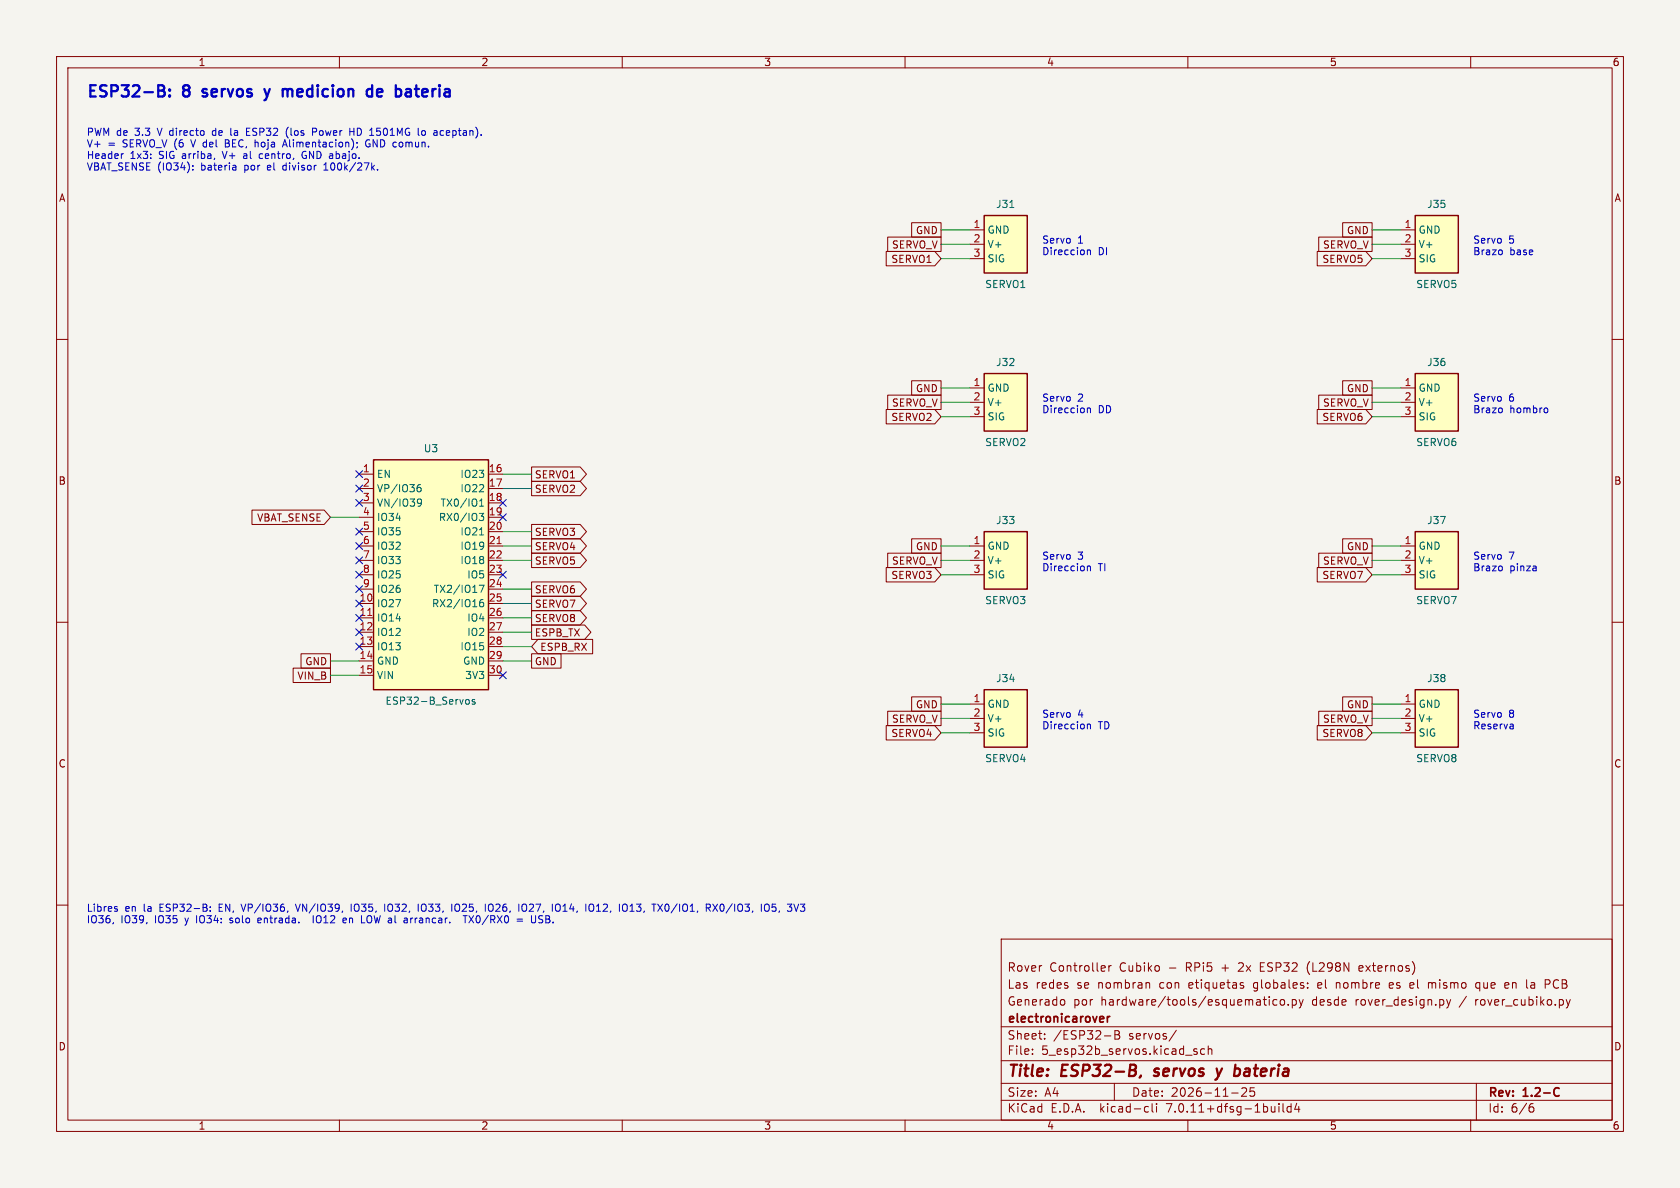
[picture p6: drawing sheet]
(kicad_sch (version 20230121) (generator eeschema)
 (paper "A4")
 (title_block (title "ESP32-B, servos y bateria") (date "2026-11-25") (rev "1.2-C") (company "electronicarover")
  (comment 3 "Rover Controller Cubiko - RPi5 + 2x ESP32 (L298N externos)")
  (comment 1 "Generado por hardware/tools/esquematico.py desde rover_design.py / rover_cubiko.py")
  (comment 2 "Las redes se nombran con etiquetas globales: el nombre es el mismo que en la PCB"))
 (lib_symbols
  (symbol "rover:ESP32_DevKitV1_30P" (in_bom yes) (on_board yes)
    (property "Reference" "U" (at 0 21.59 0) (effects (font (size 1.27 1.27))))
    (property "Value" "ESP32_DevKitV1_30P" (at 0 -21.59 0) (effects (font (size 1.27 1.27))))
    (property "Footprint" "rover:ESP32_DevKitV1_30P_DualPitch" (at 0 0 0) (effects (font (size 1.27 1.27)) hide))
    (property "Datasheet" "" (at 0 0 0) (effects (font (size 1.27 1.27)) hide))
    (property "Description" "ESP32 DevKit V1 (DOIT) 30 pines" (at 0 0 0) (effects (font (size 1.27 1.27)) hide))
    (symbol "ESP32_DevKitV1_30P_0_1"
    (rectangle (start -10.16 20.32) (end 10.16 -20.32) (stroke (width 0.254) (type default)) (fill (type background))))
    (symbol "ESP32_DevKitV1_30P_1_1"
    (pin passive line (at -12.7 17.78 0) (length 2.54) (name "EN" (effects (font (size 1.27 1.27)))) (number "1" (effects (font (size 1.27 1.27)))))
    (pin passive line (at -12.7 15.24 0) (length 2.54) (name "VP/IO36" (effects (font (size 1.27 1.27)))) (number "2" (effects (font (size 1.27 1.27)))))
    (pin passive line (at -12.7 12.7 0) (length 2.54) (name "VN/IO39" (effects (font (size 1.27 1.27)))) (number "3" (effects (font (size 1.27 1.27)))))
    (pin passive line (at -12.7 10.16 0) (length 2.54) (name "IO34" (effects (font (size 1.27 1.27)))) (number "4" (effects (font (size 1.27 1.27)))))
    (pin passive line (at -12.7 7.62 0) (length 2.54) (name "IO35" (effects (font (size 1.27 1.27)))) (number "5" (effects (font (size 1.27 1.27)))))
    (pin passive line (at -12.7 5.08 0) (length 2.54) (name "IO32" (effects (font (size 1.27 1.27)))) (number "6" (effects (font (size 1.27 1.27)))))
    (pin passive line (at -12.7 2.54 0) (length 2.54) (name "IO33" (effects (font (size 1.27 1.27)))) (number "7" (effects (font (size 1.27 1.27)))))
    (pin passive line (at -12.7 0 0) (length 2.54) (name "IO25" (effects (font (size 1.27 1.27)))) (number "8" (effects (font (size 1.27 1.27)))))
    (pin passive line (at -12.7 -2.54 0) (length 2.54) (name "IO26" (effects (font (size 1.27 1.27)))) (number "9" (effects (font (size 1.27 1.27)))))
    (pin passive line (at -12.7 -5.08 0) (length 2.54) (name "IO27" (effects (font (size 1.27 1.27)))) (number "10" (effects (font (size 1.27 1.27)))))
    (pin passive line (at -12.7 -7.62 0) (length 2.54) (name "IO14" (effects (font (size 1.27 1.27)))) (number "11" (effects (font (size 1.27 1.27)))))
    (pin passive line (at -12.7 -10.16 0) (length 2.54) (name "IO12" (effects (font (size 1.27 1.27)))) (number "12" (effects (font (size 1.27 1.27)))))
    (pin passive line (at -12.7 -12.7 0) (length 2.54) (name "IO13" (effects (font (size 1.27 1.27)))) (number "13" (effects (font (size 1.27 1.27)))))
    (pin passive line (at -12.7 -15.24 0) (length 2.54) (name "GND" (effects (font (size 1.27 1.27)))) (number "14" (effects (font (size 1.27 1.27)))))
    (pin passive line (at -12.7 -17.78 0) (length 2.54) (name "VIN" (effects (font (size 1.27 1.27)))) (number "15" (effects (font (size 1.27 1.27)))))
    (pin passive line (at 12.7 17.78 180) (length 2.54) (name "IO23" (effects (font (size 1.27 1.27)))) (number "16" (effects (font (size 1.27 1.27)))))
    (pin passive line (at 12.7 15.24 180) (length 2.54) (name "IO22" (effects (font (size 1.27 1.27)))) (number "17" (effects (font (size 1.27 1.27)))))
    (pin passive line (at 12.7 12.7 180) (length 2.54) (name "TX0/IO1" (effects (font (size 1.27 1.27)))) (number "18" (effects (font (size 1.27 1.27)))))
    (pin passive line (at 12.7 10.16 180) (length 2.54) (name "RX0/IO3" (effects (font (size 1.27 1.27)))) (number "19" (effects (font (size 1.27 1.27)))))
    (pin passive line (at 12.7 7.62 180) (length 2.54) (name "IO21" (effects (font (size 1.27 1.27)))) (number "20" (effects (font (size 1.27 1.27)))))
    (pin passive line (at 12.7 5.08 180) (length 2.54) (name "IO19" (effects (font (size 1.27 1.27)))) (number "21" (effects (font (size 1.27 1.27)))))
    (pin passive line (at 12.7 2.54 180) (length 2.54) (name "IO18" (effects (font (size 1.27 1.27)))) (number "22" (effects (font (size 1.27 1.27)))))
    (pin passive line (at 12.7 0 180) (length 2.54) (name "IO5" (effects (font (size 1.27 1.27)))) (number "23" (effects (font (size 1.27 1.27)))))
    (pin passive line (at 12.7 -2.54 180) (length 2.54) (name "TX2/IO17" (effects (font (size 1.27 1.27)))) (number "24" (effects (font (size 1.27 1.27)))))
    (pin passive line (at 12.7 -5.08 180) (length 2.54) (name "RX2/IO16" (effects (font (size 1.27 1.27)))) (number "25" (effects (font (size 1.27 1.27)))))
    (pin passive line (at 12.7 -7.62 180) (length 2.54) (name "IO4" (effects (font (size 1.27 1.27)))) (number "26" (effects (font (size 1.27 1.27)))))
    (pin passive line (at 12.7 -10.16 180) (length 2.54) (name "IO2" (effects (font (size 1.27 1.27)))) (number "27" (effects (font (size 1.27 1.27)))))
    (pin passive line (at 12.7 -12.7 180) (length 2.54) (name "IO15" (effects (font (size 1.27 1.27)))) (number "28" (effects (font (size 1.27 1.27)))))
    (pin passive line (at 12.7 -15.24 180) (length 2.54) (name "GND" (effects (font (size 1.27 1.27)))) (number "29" (effects (font (size 1.27 1.27)))))
    (pin passive line (at 12.7 -17.78 180) (length 2.54) (name "3V3" (effects (font (size 1.27 1.27)))) (number "30" (effects (font (size 1.27 1.27)))))))
  (symbol "rover:Servo_Header" (in_bom yes) (on_board yes)
    (property "Reference" "J" (at 0 6.35 0) (effects (font (size 1.27 1.27))))
    (property "Value" "Servo_Header" (at 0 -6.35 0) (effects (font (size 1.27 1.27))))
    (property "Footprint" "" (at 0 0 0) (effects (font (size 1.27 1.27)) hide))
    (property "Datasheet" "" (at 0 0 0) (effects (font (size 1.27 1.27)) hide))
    (property "Description" "Servo 3 pines" (at 0 0 0) (effects (font (size 1.27 1.27)) hide))
    (symbol "Servo_Header_0_1"
    (rectangle (start -3.81 5.08) (end 3.81 -5.08) (stroke (width 0.254) (type default)) (fill (type background))))
    (symbol "Servo_Header_1_1"
    (pin passive line (at -6.35 2.54 0) (length 2.54) (name "GND" (effects (font (size 1.27 1.27)))) (number "1" (effects (font (size 1.27 1.27)))))
    (pin passive line (at -6.35 0 0) (length 2.54) (name "V+" (effects (font (size 1.27 1.27)))) (number "2" (effects (font (size 1.27 1.27)))))
    (pin passive line (at -6.35 -2.54 0) (length 2.54) (name "SIG" (effects (font (size 1.27 1.27)))) (number "3" (effects (font (size 1.27 1.27))))))))
 (symbol (lib_id "rover:ESP32_DevKitV1_30P") (at 76.2 101.6 0) (unit 1) (in_bom yes) (on_board yes) (dnp no)
  (property "Reference" "U3" (at 76.2 80.01 0) (effects (font (size 1.27 1.27)) (justify bottom)))
  (property "Value" "ESP32-B_Servos" (at 76.2 123.19 0) (effects (font (size 1.27 1.27)) (justify top)))
  (property "Footprint" "rover:ESP32_DevKitV1_30P_DualPitch" (at 76.2 101.6 0) (effects (font (size 1.27 1.27)) hide))
  (property "Datasheet" "~" (at 76.2 101.6 0) (effects (font (size 1.27 1.27)) hide))
  (property "Descripcion" "ESP32 DevKit V1 30 pines sobre 2x header hembra 1x15" (at 76.2 101.6 0) (effects (font (size 1.27 1.27)) hide))
  (property "MPN" "ESP32 DevKit V1 + 2x header hembra 1x15" (at 76.2 101.6 0) (effects (font (size 1.27 1.27)) hide)) (pin "1") (pin "2") (pin "3") (pin "4") (pin "5") (pin "6") (pin "7") (pin "8") (pin "9") (pin "10") (pin "11") (pin "12") (pin "13") (pin "14") (pin "15") (pin "16") (pin "17") (pin "18") (pin "19") (pin "20") (pin "21") (pin "22") (pin "23") (pin "24") (pin "25") (pin "26") (pin "27") (pin "28") (pin "29") (pin "30"))
 (no_connect (at 63.5 83.82))
 (no_connect (at 63.5 86.36))
 (no_connect (at 63.5 88.9))
 (global_label "VBAT_SENSE" (shape input) (at 58.42 91.44 180) (fields_autoplaced) (effects (font (size 1.27 1.27)) (justify right))
  (property "Intersheetrefs" "${INTERSHEET_REFS}" (at 58.42 91.44 0) (effects (font (size 1.27 1.27)) (justify right) hide)))
 (no_connect (at 63.5 93.98))
 (no_connect (at 63.5 96.52))
 (no_connect (at 63.5 99.06))
 (no_connect (at 63.5 101.6))
 (no_connect (at 63.5 104.14))
 (no_connect (at 63.5 106.68))
 (no_connect (at 63.5 109.22))
 (no_connect (at 63.5 111.76))
 (no_connect (at 63.5 114.3))
 (global_label "GND" (shape passive) (at 58.42 116.84 180) (fields_autoplaced) (effects (font (size 1.27 1.27)) (justify right))
  (property "Intersheetrefs" "${INTERSHEET_REFS}" (at 58.42 116.84 0) (effects (font (size 1.27 1.27)) (justify right) hide)))
 (global_label "VIN_B" (shape passive) (at 58.42 119.38 180) (fields_autoplaced) (effects (font (size 1.27 1.27)) (justify right))
  (property "Intersheetrefs" "${INTERSHEET_REFS}" (at 58.42 119.38 0) (effects (font (size 1.27 1.27)) (justify right) hide)))
 (global_label "SERVO1" (shape output) (at 93.98 83.82 0) (fields_autoplaced) (effects (font (size 1.27 1.27)) (justify left))
  (property "Intersheetrefs" "${INTERSHEET_REFS}" (at 93.98 83.82 0) (effects (font (size 1.27 1.27)) (justify left) hide)))
 (global_label "SERVO2" (shape output) (at 93.98 86.36 0) (fields_autoplaced) (effects (font (size 1.27 1.27)) (justify left))
  (property "Intersheetrefs" "${INTERSHEET_REFS}" (at 93.98 86.36 0) (effects (font (size 1.27 1.27)) (justify left) hide)))
 (no_connect (at 88.9 88.9))
 (no_connect (at 88.9 91.44))
 (global_label "SERVO3" (shape output) (at 93.98 93.98 0) (fields_autoplaced) (effects (font (size 1.27 1.27)) (justify left))
  (property "Intersheetrefs" "${INTERSHEET_REFS}" (at 93.98 93.98 0) (effects (font (size 1.27 1.27)) (justify left) hide)))
 (global_label "SERVO4" (shape output) (at 93.98 96.52 0) (fields_autoplaced) (effects (font (size 1.27 1.27)) (justify left))
  (property "Intersheetrefs" "${INTERSHEET_REFS}" (at 93.98 96.52 0) (effects (font (size 1.27 1.27)) (justify left) hide)))
 (global_label "SERVO5" (shape output) (at 93.98 99.06 0) (fields_autoplaced) (effects (font (size 1.27 1.27)) (justify left))
  (property "Intersheetrefs" "${INTERSHEET_REFS}" (at 93.98 99.06 0) (effects (font (size 1.27 1.27)) (justify left) hide)))
 (no_connect (at 88.9 101.6))
 (global_label "SERVO6" (shape output) (at 93.98 104.14 0) (fields_autoplaced) (effects (font (size 1.27 1.27)) (justify left))
  (property "Intersheetrefs" "${INTERSHEET_REFS}" (at 93.98 104.14 0) (effects (font (size 1.27 1.27)) (justify left) hide)))
 (global_label "SERVO7" (shape output) (at 93.98 106.68 0) (fields_autoplaced) (effects (font (size 1.27 1.27)) (justify left))
  (property "Intersheetrefs" "${INTERSHEET_REFS}" (at 93.98 106.68 0) (effects (font (size 1.27 1.27)) (justify left) hide)))
 (global_label "SERVO8" (shape output) (at 93.98 109.22 0) (fields_autoplaced) (effects (font (size 1.27 1.27)) (justify left))
  (property "Intersheetrefs" "${INTERSHEET_REFS}" (at 93.98 109.22 0) (effects (font (size 1.27 1.27)) (justify left) hide)))
 (global_label "ESPB_TX" (shape output) (at 93.98 111.76 0) (fields_autoplaced) (effects (font (size 1.27 1.27)) (justify left))
  (property "Intersheetrefs" "${INTERSHEET_REFS}" (at 93.98 111.76 0) (effects (font (size 1.27 1.27)) (justify left) hide)))
 (global_label "ESPB_RX" (shape input) (at 93.98 114.3 0) (fields_autoplaced) (effects (font (size 1.27 1.27)) (justify left))
  (property "Intersheetrefs" "${INTERSHEET_REFS}" (at 93.98 114.3 0) (effects (font (size 1.27 1.27)) (justify left) hide)))
 (global_label "GND" (shape passive) (at 93.98 116.84 0) (fields_autoplaced) (effects (font (size 1.27 1.27)) (justify left))
  (property "Intersheetrefs" "${INTERSHEET_REFS}" (at 93.98 116.84 0) (effects (font (size 1.27 1.27)) (justify left) hide)))
 (no_connect (at 88.9 119.38))
 (symbol (lib_id "rover:Servo_Header") (at 177.8 43.18 0) (unit 1) (in_bom yes) (on_board yes) (dnp no)
  (property "Reference" "J31" (at 177.8 36.83 0) (effects (font (size 1.27 1.27)) (justify bottom)))
  (property "Value" "SERVO1" (at 177.8 49.53 0) (effects (font (size 1.27 1.27)) (justify top)))
  (property "Footprint" "rover:Servo_Header_1x03" (at 177.8 43.18 0) (effects (font (size 1.27 1.27)) hide))
  (property "Datasheet" "~" (at 177.8 43.18 0) (effects (font (size 1.27 1.27)) hide))
  (property "Descripcion" "Servo 1 - Direccion DI (SIG arriba, GND abajo)" (at 177.8 43.18 0) (effects (font (size 1.27 1.27)) hide))
  (property "MPN" "Header macho 1x3 2.54mm" (at 177.8 43.18 0) (effects (font (size 1.27 1.27)) hide)) (pin "1") (pin "2") (pin "3"))
 (global_label "GND" (shape passive) (at 166.37 40.64 180) (fields_autoplaced) (effects (font (size 1.27 1.27)) (justify right))
  (property "Intersheetrefs" "${INTERSHEET_REFS}" (at 166.37 40.64 0) (effects (font (size 1.27 1.27)) (justify right) hide)))
 (global_label "SERVO_V" (shape passive) (at 166.37 43.18 180) (fields_autoplaced) (effects (font (size 1.27 1.27)) (justify right))
  (property "Intersheetrefs" "${INTERSHEET_REFS}" (at 166.37 43.18 0) (effects (font (size 1.27 1.27)) (justify right) hide)))
 (global_label "SERVO1" (shape input) (at 166.37 45.72 180) (fields_autoplaced) (effects (font (size 1.27 1.27)) (justify right))
  (property "Intersheetrefs" "${INTERSHEET_REFS}" (at 166.37 45.72 0) (effects (font (size 1.27 1.27)) (justify right) hide)))
 (text "Servo 1\nDireccion DI" (at 184.15 41.91 0) (effects (font (size 1.27 1.27)) (justify left top)))
 (symbol (lib_id "rover:Servo_Header") (at 177.8 71.12 0) (unit 1) (in_bom yes) (on_board yes) (dnp no)
  (property "Reference" "J32" (at 177.8 64.77 0) (effects (font (size 1.27 1.27)) (justify bottom)))
  (property "Value" "SERVO2" (at 177.8 77.47 0) (effects (font (size 1.27 1.27)) (justify top)))
  (property "Footprint" "rover:Servo_Header_1x03" (at 177.8 71.12 0) (effects (font (size 1.27 1.27)) hide))
  (property "Datasheet" "~" (at 177.8 71.12 0) (effects (font (size 1.27 1.27)) hide))
  (property "Descripcion" "Servo 2 - Direccion DD (SIG arriba, GND abajo)" (at 177.8 71.12 0) (effects (font (size 1.27 1.27)) hide))
  (property "MPN" "Header macho 1x3 2.54mm" (at 177.8 71.12 0) (effects (font (size 1.27 1.27)) hide)) (pin "1") (pin "2") (pin "3"))
 (global_label "GND" (shape passive) (at 166.37 68.58 180) (fields_autoplaced) (effects (font (size 1.27 1.27)) (justify right))
  (property "Intersheetrefs" "${INTERSHEET_REFS}" (at 166.37 68.58 0) (effects (font (size 1.27 1.27)) (justify right) hide)))
 (global_label "SERVO_V" (shape passive) (at 166.37 71.12 180) (fields_autoplaced) (effects (font (size 1.27 1.27)) (justify right))
  (property "Intersheetrefs" "${INTERSHEET_REFS}" (at 166.37 71.12 0) (effects (font (size 1.27 1.27)) (justify right) hide)))
 (global_label "SERVO2" (shape input) (at 166.37 73.66 180) (fields_autoplaced) (effects (font (size 1.27 1.27)) (justify right))
  (property "Intersheetrefs" "${INTERSHEET_REFS}" (at 166.37 73.66 0) (effects (font (size 1.27 1.27)) (justify right) hide)))
 (text "Servo 2\nDireccion DD" (at 184.15 69.85 0) (effects (font (size 1.27 1.27)) (justify left top)))
 (symbol (lib_id "rover:Servo_Header") (at 177.8 99.06 0) (unit 1) (in_bom yes) (on_board yes) (dnp no)
  (property "Reference" "J33" (at 177.8 92.71 0) (effects (font (size 1.27 1.27)) (justify bottom)))
  (property "Value" "SERVO3" (at 177.8 105.41 0) (effects (font (size 1.27 1.27)) (justify top)))
  (property "Footprint" "rover:Servo_Header_1x03" (at 177.8 99.06 0) (effects (font (size 1.27 1.27)) hide))
  (property "Datasheet" "~" (at 177.8 99.06 0) (effects (font (size 1.27 1.27)) hide))
  (property "Descripcion" "Servo 3 - Direccion TI (SIG arriba, GND abajo)" (at 177.8 99.06 0) (effects (font (size 1.27 1.27)) hide))
  (property "MPN" "Header macho 1x3 2.54mm" (at 177.8 99.06 0) (effects (font (size 1.27 1.27)) hide)) (pin "1") (pin "2") (pin "3"))
 (global_label "GND" (shape passive) (at 166.37 96.52 180) (fields_autoplaced) (effects (font (size 1.27 1.27)) (justify right))
  (property "Intersheetrefs" "${INTERSHEET_REFS}" (at 166.37 96.52 0) (effects (font (size 1.27 1.27)) (justify right) hide)))
 (global_label "SERVO_V" (shape passive) (at 166.37 99.06 180) (fields_autoplaced) (effects (font (size 1.27 1.27)) (justify right))
  (property "Intersheetrefs" "${INTERSHEET_REFS}" (at 166.37 99.06 0) (effects (font (size 1.27 1.27)) (justify right) hide)))
 (global_label "SERVO3" (shape input) (at 166.37 101.6 180) (fields_autoplaced) (effects (font (size 1.27 1.27)) (justify right))
  (property "Intersheetrefs" "${INTERSHEET_REFS}" (at 166.37 101.6 0) (effects (font (size 1.27 1.27)) (justify right) hide)))
 (text "Servo 3\nDireccion TI" (at 184.15 97.79 0) (effects (font (size 1.27 1.27)) (justify left top)))
 (symbol (lib_id "rover:Servo_Header") (at 177.8 127 0) (unit 1) (in_bom yes) (on_board yes) (dnp no)
  (property "Reference" "J34" (at 177.8 120.65 0) (effects (font (size 1.27 1.27)) (justify bottom)))
  (property "Value" "SERVO4" (at 177.8 133.35 0) (effects (font (size 1.27 1.27)) (justify top)))
  (property "Footprint" "rover:Servo_Header_1x03" (at 177.8 127 0) (effects (font (size 1.27 1.27)) hide))
  (property "Datasheet" "~" (at 177.8 127 0) (effects (font (size 1.27 1.27)) hide))
  (property "Descripcion" "Servo 4 - Direccion TD (SIG arriba, GND abajo)" (at 177.8 127 0) (effects (font (size 1.27 1.27)) hide))
  (property "MPN" "Header macho 1x3 2.54mm" (at 177.8 127 0) (effects (font (size 1.27 1.27)) hide)) (pin "1") (pin "2") (pin "3"))
 (global_label "GND" (shape passive) (at 166.37 124.46 180) (fields_autoplaced) (effects (font (size 1.27 1.27)) (justify right))
  (property "Intersheetrefs" "${INTERSHEET_REFS}" (at 166.37 124.46 0) (effects (font (size 1.27 1.27)) (justify right) hide)))
 (global_label "SERVO_V" (shape passive) (at 166.37 127 180) (fields_autoplaced) (effects (font (size 1.27 1.27)) (justify right))
  (property "Intersheetrefs" "${INTERSHEET_REFS}" (at 166.37 127 0) (effects (font (size 1.27 1.27)) (justify right) hide)))
 (global_label "SERVO4" (shape input) (at 166.37 129.54 180) (fields_autoplaced) (effects (font (size 1.27 1.27)) (justify right))
  (property "Intersheetrefs" "${INTERSHEET_REFS}" (at 166.37 129.54 0) (effects (font (size 1.27 1.27)) (justify right) hide)))
 (text "Servo 4\nDireccion TD" (at 184.15 125.73 0) (effects (font (size 1.27 1.27)) (justify left top)))
 (symbol (lib_id "rover:Servo_Header") (at 254 43.18 0) (unit 1) (in_bom yes) (on_board yes) (dnp no)
  (property "Reference" "J35" (at 254 36.83 0) (effects (font (size 1.27 1.27)) (justify bottom)))
  (property "Value" "SERVO5" (at 254 49.53 0) (effects (font (size 1.27 1.27)) (justify top)))
  (property "Footprint" "rover:Servo_Header_1x03" (at 254 43.18 0) (effects (font (size 1.27 1.27)) hide))
  (property "Datasheet" "~" (at 254 43.18 0) (effects (font (size 1.27 1.27)) hide))
  (property "Descripcion" "Servo 5 - Brazo base (SIG arriba, GND abajo)" (at 254 43.18 0) (effects (font (size 1.27 1.27)) hide))
  (property "MPN" "Header macho 1x3 2.54mm" (at 254 43.18 0) (effects (font (size 1.27 1.27)) hide)) (pin "1") (pin "2") (pin "3"))
 (global_label "GND" (shape passive) (at 242.57 40.64 180) (fields_autoplaced) (effects (font (size 1.27 1.27)) (justify right))
  (property "Intersheetrefs" "${INTERSHEET_REFS}" (at 242.57 40.64 0) (effects (font (size 1.27 1.27)) (justify right) hide)))
 (global_label "SERVO_V" (shape passive) (at 242.57 43.18 180) (fields_autoplaced) (effects (font (size 1.27 1.27)) (justify right))
  (property "Intersheetrefs" "${INTERSHEET_REFS}" (at 242.57 43.18 0) (effects (font (size 1.27 1.27)) (justify right) hide)))
 (global_label "SERVO5" (shape input) (at 242.57 45.72 180) (fields_autoplaced) (effects (font (size 1.27 1.27)) (justify right))
  (property "Intersheetrefs" "${INTERSHEET_REFS}" (at 242.57 45.72 0) (effects (font (size 1.27 1.27)) (justify right) hide)))
 (text "Servo 5\nBrazo base" (at 260.35 41.91 0) (effects (font (size 1.27 1.27)) (justify left top)))
 (symbol (lib_id "rover:Servo_Header") (at 254 71.12 0) (unit 1) (in_bom yes) (on_board yes) (dnp no)
  (property "Reference" "J36" (at 254 64.77 0) (effects (font (size 1.27 1.27)) (justify bottom)))
  (property "Value" "SERVO6" (at 254 77.47 0) (effects (font (size 1.27 1.27)) (justify top)))
  (property "Footprint" "rover:Servo_Header_1x03" (at 254 71.12 0) (effects (font (size 1.27 1.27)) hide))
  (property "Datasheet" "~" (at 254 71.12 0) (effects (font (size 1.27 1.27)) hide))
  (property "Descripcion" "Servo 6 - Brazo hombro (SIG arriba, GND abajo)" (at 254 71.12 0) (effects (font (size 1.27 1.27)) hide))
  (property "MPN" "Header macho 1x3 2.54mm" (at 254 71.12 0) (effects (font (size 1.27 1.27)) hide)) (pin "1") (pin "2") (pin "3"))
 (global_label "GND" (shape passive) (at 242.57 68.58 180) (fields_autoplaced) (effects (font (size 1.27 1.27)) (justify right))
  (property "Intersheetrefs" "${INTERSHEET_REFS}" (at 242.57 68.58 0) (effects (font (size 1.27 1.27)) (justify right) hide)))
 (global_label "SERVO_V" (shape passive) (at 242.57 71.12 180) (fields_autoplaced) (effects (font (size 1.27 1.27)) (justify right))
  (property "Intersheetrefs" "${INTERSHEET_REFS}" (at 242.57 71.12 0) (effects (font (size 1.27 1.27)) (justify right) hide)))
 (global_label "SERVO6" (shape input) (at 242.57 73.66 180) (fields_autoplaced) (effects (font (size 1.27 1.27)) (justify right))
  (property "Intersheetrefs" "${INTERSHEET_REFS}" (at 242.57 73.66 0) (effects (font (size 1.27 1.27)) (justify right) hide)))
 (text "Servo 6\nBrazo hombro" (at 260.35 69.85 0) (effects (font (size 1.27 1.27)) (justify left top)))
 (symbol (lib_id "rover:Servo_Header") (at 254 99.06 0) (unit 1) (in_bom yes) (on_board yes) (dnp no)
  (property "Reference" "J37" (at 254 92.71 0) (effects (font (size 1.27 1.27)) (justify bottom)))
  (property "Value" "SERVO7" (at 254 105.41 0) (effects (font (size 1.27 1.27)) (justify top)))
  (property "Footprint" "rover:Servo_Header_1x03" (at 254 99.06 0) (effects (font (size 1.27 1.27)) hide))
  (property "Datasheet" "~" (at 254 99.06 0) (effects (font (size 1.27 1.27)) hide))
  (property "Descripcion" "Servo 7 - Brazo pinza (SIG arriba, GND abajo)" (at 254 99.06 0) (effects (font (size 1.27 1.27)) hide))
  (property "MPN" "Header macho 1x3 2.54mm" (at 254 99.06 0) (effects (font (size 1.27 1.27)) hide)) (pin "1") (pin "2") (pin "3"))
 (global_label "GND" (shape passive) (at 242.57 96.52 180) (fields_autoplaced) (effects (font (size 1.27 1.27)) (justify right))
  (property "Intersheetrefs" "${INTERSHEET_REFS}" (at 242.57 96.52 0) (effects (font (size 1.27 1.27)) (justify right) hide)))
 (global_label "SERVO_V" (shape passive) (at 242.57 99.06 180) (fields_autoplaced) (effects (font (size 1.27 1.27)) (justify right))
  (property "Intersheetrefs" "${INTERSHEET_REFS}" (at 242.57 99.06 0) (effects (font (size 1.27 1.27)) (justify right) hide)))
 (global_label "SERVO7" (shape input) (at 242.57 101.6 180) (fields_autoplaced) (effects (font (size 1.27 1.27)) (justify right))
  (property "Intersheetrefs" "${INTERSHEET_REFS}" (at 242.57 101.6 0) (effects (font (size 1.27 1.27)) (justify right) hide)))
 (text "Servo 7\nBrazo pinza" (at 260.35 97.79 0) (effects (font (size 1.27 1.27)) (justify left top)))
 (symbol (lib_id "rover:Servo_Header") (at 254 127 0) (unit 1) (in_bom yes) (on_board yes) (dnp no)
  (property "Reference" "J38" (at 254 120.65 0) (effects (font (size 1.27 1.27)) (justify bottom)))
  (property "Value" "SERVO8" (at 254 133.35 0) (effects (font (size 1.27 1.27)) (justify top)))
  (property "Footprint" "rover:Servo_Header_1x03" (at 254 127 0) (effects (font (size 1.27 1.27)) hide))
  (property "Datasheet" "~" (at 254 127 0) (effects (font (size 1.27 1.27)) hide))
  (property "Descripcion" "Servo 8 - Reserva (SIG arriba, GND abajo)" (at 254 127 0) (effects (font (size 1.27 1.27)) hide))
  (property "MPN" "Header macho 1x3 2.54mm" (at 254 127 0) (effects (font (size 1.27 1.27)) hide)) (pin "1") (pin "2") (pin "3"))
 (global_label "GND" (shape passive) (at 242.57 124.46 180) (fields_autoplaced) (effects (font (size 1.27 1.27)) (justify right))
  (property "Intersheetrefs" "${INTERSHEET_REFS}" (at 242.57 124.46 0) (effects (font (size 1.27 1.27)) (justify right) hide)))
 (global_label "SERVO_V" (shape passive) (at 242.57 127 180) (fields_autoplaced) (effects (font (size 1.27 1.27)) (justify right))
  (property "Intersheetrefs" "${INTERSHEET_REFS}" (at 242.57 127 0) (effects (font (size 1.27 1.27)) (justify right) hide)))
 (global_label "SERVO8" (shape input) (at 242.57 129.54 180) (fields_autoplaced) (effects (font (size 1.27 1.27)) (justify right))
  (property "Intersheetrefs" "${INTERSHEET_REFS}" (at 242.57 129.54 0) (effects (font (size 1.27 1.27)) (justify right) hide)))
 (text "Servo 8\nReserva" (at 260.35 125.73 0) (effects (font (size 1.27 1.27)) (justify left top)))
 (text "ESP32-B: 8 servos y medicion de bateria" (at 15.24 15.24 0) (effects (font (size 2 2) bold) (justify left top)))
 (text "PWM de 3.3 V directo de la ESP32 (los Power HD 1501MG lo aceptan).\nV+ = SERVO_V (6 V del BEC, hoja Alimentacion); GND comun.\nHeader 1x3: SIG arriba, V+ al centro, GND abajo.\nVBAT_SENSE (IO34): bateria por el divisor 100k/27k." (at 15.24 22.86 0) (effects (font (size 1.27 1.27)) (justify left top)))
 (text "Libres en la ESP32-B: EN, VP/IO36, VN/IO39, IO35, IO32, IO33, IO25, IO26, IO27, IO14, IO12, IO13, TX0/IO1, RX0/IO3, IO5, 3V3\nIO36, IO39, IO35 y IO34: solo entrada.  IO12 en LOW al arrancar.  TX0/RX0 = USB." (at 15.24 160.02 0) (effects (font (size 1.27 1.27)) (justify left top)))
 (wire (pts (xy 63.5 91.44) (xy 58.42 91.44)) (stroke (width 0) (type default)))
 (wire (pts (xy 63.5 116.84) (xy 58.42 116.84)) (stroke (width 0) (type default)))
 (wire (pts (xy 63.5 119.38) (xy 58.42 119.38)) (stroke (width 0) (type default)))
 (wire (pts (xy 88.9 83.82) (xy 93.98 83.82)) (stroke (width 0) (type default)))
 (wire (pts (xy 88.9 86.36) (xy 93.98 86.36)) (stroke (width 0) (type default)))
 (wire (pts (xy 88.9 93.98) (xy 93.98 93.98)) (stroke (width 0) (type default)))
 (wire (pts (xy 88.9 96.52) (xy 93.98 96.52)) (stroke (width 0) (type default)))
 (wire (pts (xy 88.9 99.06) (xy 93.98 99.06)) (stroke (width 0) (type default)))
 (wire (pts (xy 88.9 104.14) (xy 93.98 104.14)) (stroke (width 0) (type default)))
 (wire (pts (xy 88.9 106.68) (xy 93.98 106.68)) (stroke (width 0) (type default)))
 (wire (pts (xy 88.9 109.22) (xy 93.98 109.22)) (stroke (width 0) (type default)))
 (wire (pts (xy 88.9 111.76) (xy 93.98 111.76)) (stroke (width 0) (type default)))
 (wire (pts (xy 88.9 114.3) (xy 93.98 114.3)) (stroke (width 0) (type default)))
 (wire (pts (xy 88.9 116.84) (xy 93.98 116.84)) (stroke (width 0) (type default)))
 (wire (pts (xy 171.45 40.64) (xy 166.37 40.64)) (stroke (width 0) (type default)))
 (wire (pts (xy 171.45 43.18) (xy 166.37 43.18)) (stroke (width 0) (type default)))
 (wire (pts (xy 171.45 45.72) (xy 166.37 45.72)) (stroke (width 0) (type default)))
 (wire (pts (xy 171.45 68.58) (xy 166.37 68.58)) (stroke (width 0) (type default)))
 (wire (pts (xy 171.45 71.12) (xy 166.37 71.12)) (stroke (width 0) (type default)))
 (wire (pts (xy 171.45 73.66) (xy 166.37 73.66)) (stroke (width 0) (type default)))
 (wire (pts (xy 171.45 96.52) (xy 166.37 96.52)) (stroke (width 0) (type default)))
 (wire (pts (xy 171.45 99.06) (xy 166.37 99.06)) (stroke (width 0) (type default)))
 (wire (pts (xy 171.45 101.6) (xy 166.37 101.6)) (stroke (width 0) (type default)))
 (wire (pts (xy 171.45 124.46) (xy 166.37 124.46)) (stroke (width 0) (type default)))
 (wire (pts (xy 171.45 127) (xy 166.37 127)) (stroke (width 0) (type default)))
 (wire (pts (xy 171.45 129.54) (xy 166.37 129.54)) (stroke (width 0) (type default)))
 (wire (pts (xy 247.65 40.64) (xy 242.57 40.64)) (stroke (width 0) (type default)))
 (wire (pts (xy 247.65 43.18) (xy 242.57 43.18)) (stroke (width 0) (type default)))
 (wire (pts (xy 247.65 45.72) (xy 242.57 45.72)) (stroke (width 0) (type default)))
 (wire (pts (xy 247.65 68.58) (xy 242.57 68.58)) (stroke (width 0) (type default)))
 (wire (pts (xy 247.65 71.12) (xy 242.57 71.12)) (stroke (width 0) (type default)))
 (wire (pts (xy 247.65 73.66) (xy 242.57 73.66)) (stroke (width 0) (type default)))
 (wire (pts (xy 247.65 96.52) (xy 242.57 96.52)) (stroke (width 0) (type default)))
 (wire (pts (xy 247.65 99.06) (xy 242.57 99.06)) (stroke (width 0) (type default)))
 (wire (pts (xy 247.65 101.6) (xy 242.57 101.6)) (stroke (width 0) (type default)))
 (wire (pts (xy 247.65 124.46) (xy 242.57 124.46)) (stroke (width 0) (type default)))
 (wire (pts (xy 247.65 127) (xy 242.57 127)) (stroke (width 0) (type default)))
 (wire (pts (xy 247.65 129.54) (xy 242.57 129.54)) (stroke (width 0) (type default))))
